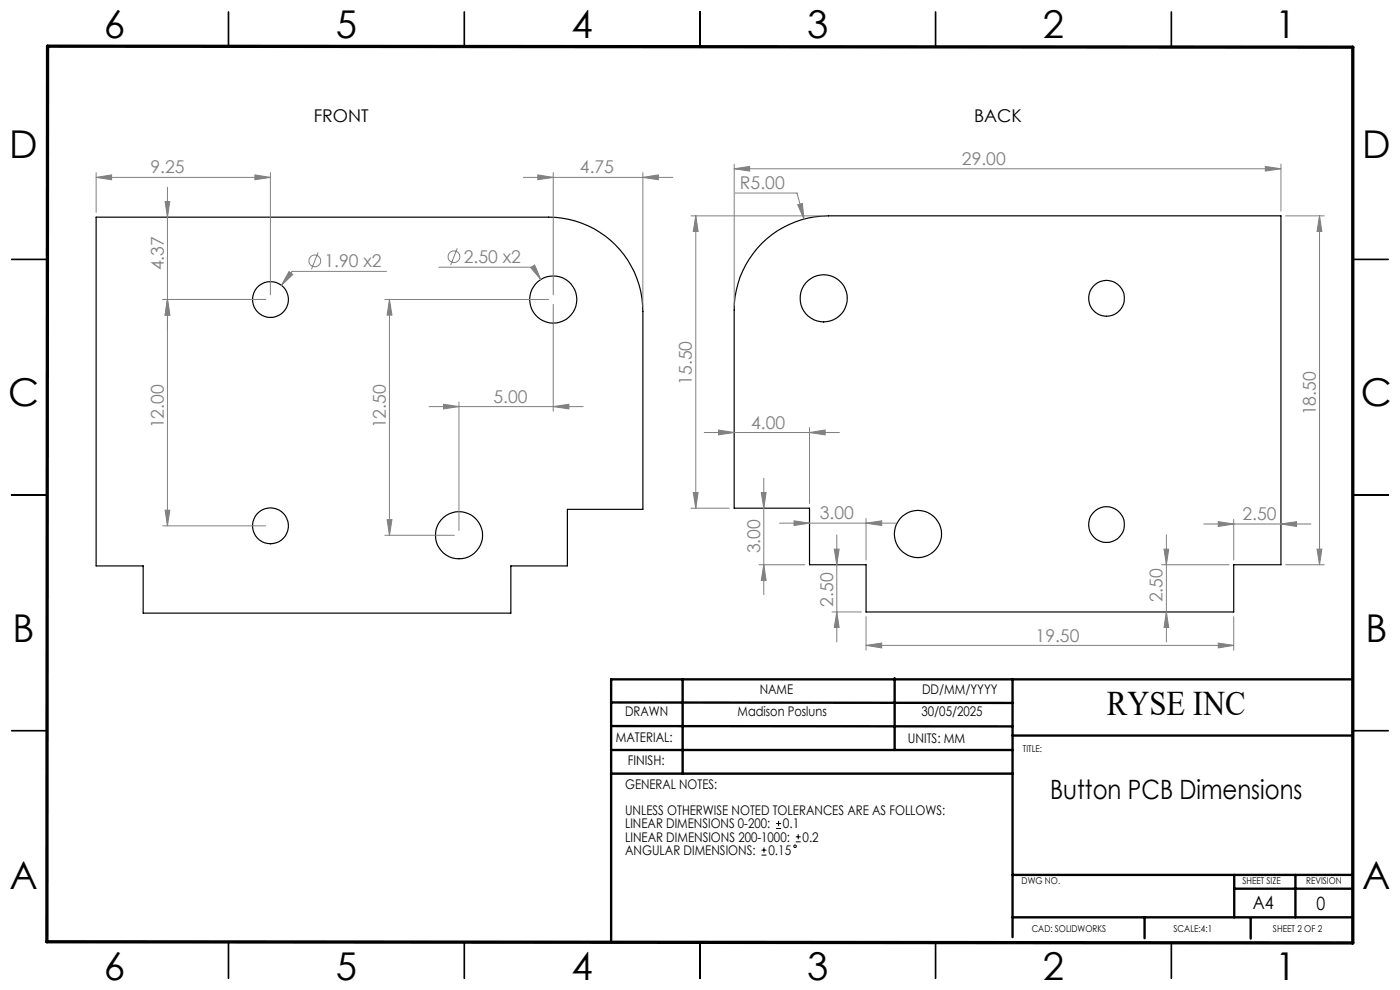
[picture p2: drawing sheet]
<svg xmlns="http://www.w3.org/2000/svg" width="297mm" height="210mm" viewBox="0 0 297 210" stroke-linecap="round" stroke-linejoin="round" font-family="sans-serif">
<g fill="none" stroke="#000" stroke-width=".25">
<path d="M20.4 46.1h96a20 20 0 0 1 20 20v41.9h-16v12h-12v10.1h-78v-10.1h-10zM161.6 51.6a20.2 20.2 0 0 1 14.2-5.8h95.9v74h-10v10h-78v-10h-12v-12h-15.9v-42a19.7 19.7 0 0 1 5.8-14.2z"/>
<circle cx="57.4" cy="63.5" r="3.8"/>
<circle cx="117.4" cy="63.5" r="5"/>
<circle cx="174.7" cy="63.3" r="5"/>
<circle cx="234.7" cy="63.3" r="3.8"/>
<circle cx="57.4" cy="111.5" r="3.8"/>
<circle cx="97.4" cy="113.5" r="5"/>
<circle cx="194.7" cy="113.3" r="5"/>
<circle cx="234.7" cy="111.3" r="3.8"/>
</g>
<g fill="none" stroke="#808080" stroke-width=".21">
<path d="M20.4 37.6l3.3-.5v1zM20.4 37.6h37M20.4 36.6v8.4M35.5 39.7v71.8M54.1 37.1l3.3 .5-3.3 .5zM57.4 36.6v25.9M111 37.6h31.7M114.1 37.1l3.3 .5-3.3 .5zM117.4 36.6v25.9M136.4 37.6l3.3-.5v1zM136.4 36.6v28.4M155.8 35.8l3.2-.5v1z"/>
<path d="M155.8 34.8v30M155.8 35.8h115.9M268.4 35.3l3.3 .5-3.3 .5zM271.7 34.8v10M35 42.7h1l-.5 3.4zM61.3 57.6l.8 .6-2.4 2.3zM67.5 53.5l-1.4 3.6M82 57.6h-20l-2.3 2.9M93.1 56.7h20l1.6 2.6M97 52.7l-1.4 3.5M112.6 56.8l.8-.6 1.3 3.1zM146.6 45.8h28.1"/>
<path d="M147.6 45.8v62M147.6 45.8l.5 3.3h-1zM155.9 40.9h13.2l1.5 5.6M169.2 43.4l1-.2 .4 3.3zM272.7 45.8h8.2M279.9 45.8v74M279.9 45.8l.5 3.3h-1zM34.5 63.5h21.9M35.5 63.5l.5 3.3h-1zM81.6 63.5h34.8M82.6 63.5l.5 3.3h-1zM82.6 63.5v50.1"/>
<path d="M117.4 64.5v22.7M91 86.2h32.7M94.1 85.8l3.3 .4-3.3 .5zM97.4 85.3v27.2M117.4 86.2l3.3-.4v.9zM149.4 91.7h28.7M152.4 91.2l3.4 .5-3.4 .5zM171.7 90.7v16.1M171.7 91.7l3.3-.5v1zM34.5 111.5h21.9M35 108.2h1l-.5 3.3zM81.6 113.6h14.8"/>
<path d="M82.1 110.2h1l-.5 3.4zM146.6 107.8h8.1M147.1 104.5h1l-.5 3.3zM161 119.8h9.7M161.5 104.5h1l-.5 3.3zM162 119.8l.5 3.3h-1zM162 101.5v24.6M165.4 111h24.7M168.5 110.5l3.2 .5-3.2 .5zM177 116.5h1l-.5 3.3zM177.5 113.4v22.8M183.7 111l3.3-.5v1z"/>
<path d="M183.7 110v8.8M246.5 119.8h14.2M246.9 116.5h1l-.5 3.3zM247.4 113.4v22.8M255.4 111.2h22.7M258.4 110.7l3.3 .5-3.3 .5zM261.7 110.2v8.6M271.7 111.2l3.4-.5v1zM272.7 119.8h8.2M279.4 116.5h1l-.5 3.3zM176.5 129.8h6.2M177.5 129.8l.5 3.3h-1z"/>
<path d="M183.7 136.9l3.3-.5v1zM183.7 130.8v7.1M183.7 136.9h78M247.4 129.8l.5 3.3h-1zM258.4 136.4l3.3 .5-3.3 .5zM261.7 130.8v7.1"/>
<circle cx="66.8" cy="55.3" r="1.25"/>
<circle cx="96.3" cy="54.5" r="1.24"/>
</g>
<g fill="none" stroke="#000" stroke-width=".21">
<path d="M162.1 179.8v1.1M164.6 175.7h1.1M164.6 174.7h1.1M165.2 174.1v1.1M168.8 178.6h1.1M168.8 177.5h1.1M169.3 176.9v1.1M161.5 181.4h1.1M161.5 180.3h1.1"/>
<circle cx="168.7" cy="179.5" r=".28"/>
</g>
<g fill="none" stroke="#000" stroke-width=".35">
<path d="M48.5 2.5v7.5M98.5 2.5v7.5M148.5 2.5v7.5M198.5 2.5v7.5M248.5 2.5v7.5M2.5 55h7.5M287 55h7.5M2.5 105h7.5M287 105h7.5M2.5 155h7.5M287 155h7.5M48.5 200v7.5"/>
<path d="M98.5 200v7.5M148.5 200v7.5M198.5 200v7.5M248.5 200v7.5"/>
</g>
<g fill="none" stroke="#000" stroke-width=".5">
<path d="M129.6 159.1h85.2M129.6 154l85.2 .1M129.6 149l85.2 .1M144.8 144.1v20M189.8 143.9v15.2M214.8 156h72.2M214.8 144.1v54.7M287 144.1h-157.4v55.8M129.6 164.1h85.2M214.8 194.6h72.2M214.8 185.6h72.2M242.8 194.6v4.4"/>
<path d="M261.8 185.6v9M261.8 188.5h25.2M265.3 194.8v4.3M274.8 185.6v9"/>
</g>
<path d="M10.1 9.8l276.9 .2v190l-277.1-.2z" fill="none" stroke="#000" stroke-width=".7"/>
<g fill="#808080">
<path d="M117.4 86.2l3.3-.4v.9zM94.1 85.8l3.3 .4-3.3 .5z"/>
<path d="M61.3 57.6l-1.6 2.9 2.4-2.3zM112.6 56.8l2.1 2.5-1.3-3.1zM169.2 43.4l1.4 3.1-.4-3.3z"/>
<path d="M155.8 35.8l3.2-.5v1zM268.4 35.3l3.3 .5-3.3 .5z"/>
<path d="M152.4 91.2l3.4 .5-3.4 .5zM171.7 91.7l3.3-.5v1z"/>
<path d="M183.7 136.9l3.3-.5v1zM258.4 136.4l3.3 .5-3.3 .5z"/>
<path d="M136.4 37.6l3.3-.5v1zM114.1 37.1l3.3 .5-3.3 .5zM54.1 37.1l3.3 .5-3.3 .5zM20.4 37.6l3.3-.5v1z"/>
<path d="M271.7 111.2l3.4-.5v1zM258.4 110.7l3.3 .5-3.3 .5zM183.7 111l3.3-.5v1zM168.5 110.5l3.2 .5-3.2 .5z"/>
<path d="M35.5 63.5l.5 3.3h-1zM35 42.7h1l-.5 3.4z"/>
<path d="M279.4 116.5h1l-.5 3.3zM279.9 45.8l.5 3.3h-1z"/>
<path d="M35.5 63.5l.5 3.3h-1zM35 108.2h1l-.5 3.3zM82.6 63.5l.5 3.3h-1zM82.1 110.2h1l-.5 3.4zM162 119.8l.5 3.3h-1zM161.5 104.5h1l-.5 3.3z"/>
<path d="M247.4 129.8l.5 3.3h-1zM246.9 116.5h1l-.5 3.3z"/>
<path d="M177 116.5h1l-.5 3.3zM177.5 129.8l.5 3.3h-1zM147.6 45.8l.5 3.3h-1zM147.1 104.5h1l-.5 3.3z"/>
</g>
<g font-size="8.1">
<text x="22" y="8">6</text>
<text x="71.2" y="8">5</text>
<text x="121.2" y="8">4</text>
<text x="171.3" y="8">3</text>
<text x="221.3" y="8">2</text>
<text x="270.5" y="8">1</text>
<text x="2" y="33.6">D</text>
<text x="289" y="33.6">D</text>
<text x="1.7" y="86.1">C</text>
<text x="288.7" y="86.1">C</text>
<text x="2.7" y="136.1">B</text>
<text x="289.7" y="136.1">B</text>
<text x="2" y="188.6">A</text>
<text x="289" y="188.6">A</text>
<text x="22" y="208">6</text>
<text x="71.2" y="208">5</text>
<text x="121.2" y="208">4</text>
<text x="171.3" y="208">3</text>
<text x="221.3" y="208">2</text>
<text x="270.5" y="208">1</text>
</g>
<text font-size="7.3" x="234.8" y="151.8">RYSE INC</text>
<text font-size="5.6" x="222.8" y="169.5">Button PCB Dimensions</text>
<g font-size="3.9">
<text x="265.8" y="192.9">A4</text>
<text x="279.3" y="193">0</text>
</g>
<g font-size="3.7">
<text x="66.5" y="25.8">FRONT</text>
<text x="206.7" y="25.8">BACK</text>
</g>
<g font-size="3.7" fill="#808080">
<text x="204.1" y="35">29.00</text>
<text x="31.9" y="36.8">9.25</text>
<text x="123" y="36.8">4.75</text>
<text x="157" y="40.1">R5.00</text>
<text x="34.7" y="57.3" transform="rotate(-90 34.7 57.3)">4.37</text>
<text x="68.8" y="56.7">1.90 x2</text>
<text x="98.4" y="55.8">2.50 x2</text>
<text x="146.8" y="81.6" transform="rotate(-90 146.8 81.6)">15.50</text>
<text x="104.7" y="85.4">5.00</text>
<text x="279.1" y="88.1" transform="rotate(-90 279.1 88.1)">18.50</text>
<text x="34.7" y="90.9" transform="rotate(-90 34.7 90.9)">12.00</text>
<text x="81.8" y="90.9" transform="rotate(-90 81.8 90.9)">12.50</text>
<text x="159.4" y="90.9">4.00</text>
<text x="173.9" y="110.1">3.00</text>
<text x="263.6" y="110.3">2.50</text>
<text x="161.2" y="117.4" transform="rotate(-90 161.2 117.4)">3.00</text>
<text x="176.7" y="128.7" transform="rotate(-90 176.7 128.7)">2.50</text>
<text x="246.6" y="127.8" transform="rotate(-90 246.6 127.8)">2.50</text>
<text x="219.7" y="136.1">19.50</text>
</g>
<g font-size="2.8">
<text x="161.2" y="147.3">NAME</text>
<text x="195.6" y="147.3">DD/MM/YYYY</text>
<text x="132.6" y="151.9">DRAWN</text>
<text x="156.5" y="151.9">Madison Posluns</text>
<text x="195.5" y="151.9">30/05/2025</text>
<text x="130.6" y="157.4">MATERIAL:</text>
<text x="192.6" y="157.5">UNITS: MM</text>
<text x="132.6" y="167.3">GENERAL NOTES:</text>
<text x="133.2" y="162.2">FINISH:</text>
<text x="132.6" y="172.9">UNLESS OTHERWISE NOTED TOLERANCES ARE AS FOLLOWS:</text>
<text x="132.6" y="175.7">LINEAR DIMENSIONS 0-200:</text>
<text x="132.6" y="178.5">LINEAR DIMENSIONS 200-1000:</text>
<text x="166.1" y="175.7">0.1</text>
<text x="170.3" y="178.5">0.2</text>
<text x="132.6" y="181.4">ANGULAR DIMENSIONS:</text>
<text x="163" y="181.4">0.15</text>
</g>
<g font-size="2">
<text x="217" y="159.5">TITLE:</text>
<text x="216.7" y="187.5">DWG NO.</text>
<text x="263.6" y="187.5">SHEET SIZE</text>
<text x="277.1" y="187.5">REVISION</text>
<text x="218.9" y="197.7">CAD: SOLIDWORKS</text>
<text x="249" y="197.7">SCALE:4:1</text>
<text x="270.1" y="197.7">SHEET 2 OF 2</text>
</g>
</svg>
